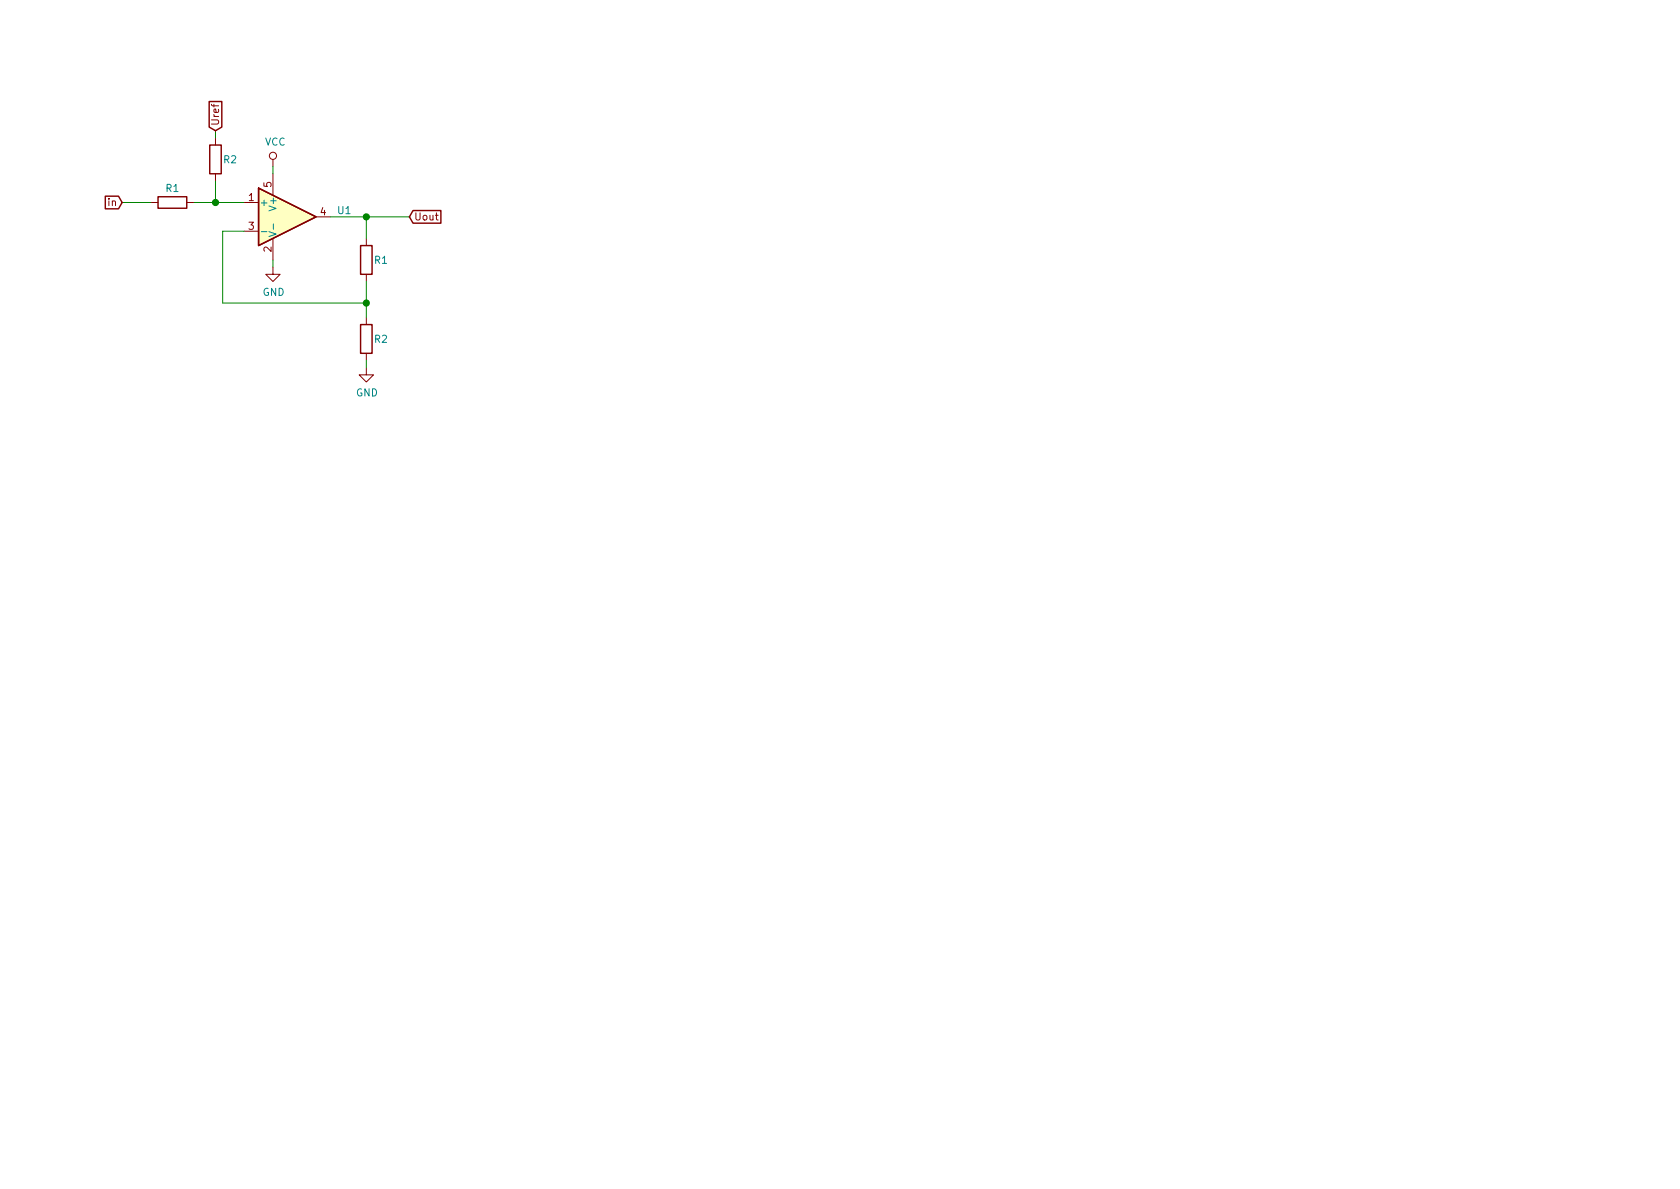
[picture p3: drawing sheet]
<svg xmlns="http://www.w3.org/2000/svg" width="297mm" height="210mm" viewBox="0 0 297 210" stroke-linecap="round" stroke-linejoin="round" font-family="sans-serif">
<path d="M45.7 33.3l10.2 5-10.2 5.1z" fill="#ffffc2" stroke="#ffffc2" stroke-width=".18"/>
<path d="M37 18h2.2v4.5l-1.1 .6-1.1-.6zM18.6 34.7h2.4l.6 1.1-.6 1.1h-2.4zM27.9 34.8h5.1v2h-5.1zM37.1 25.6h2v5.1h-2zM45.7 33.3l10.2 5-10.2 5.1zM73 37.2h5v2.3h-5l-.6-1.2zM63.8 43.4h2v5.1h-2zM63.8 57.4h2v5.1h-2z" fill="none" stroke="#840000" stroke-width=".25"/>
<g fill="none" stroke="#840000" stroke-width=".18">
<path d="M26.7 35.8h1.2M33 35.8h1.3M38.1 24.4v1.2M38.1 30.7v1.3M43.2 35.8h2.5M48.3 28.2v1.3M48.3 30.7v3.8M55.9 38.3h2.5M43.2 40.9h2.5M48.3 47.2v1.3h1.2l-1.2 1.3-1.3-1.3h1.3M48.3 42.2v3.8M64.8 42.2v1.2"/>
<path d="M64.8 48.5v1.3M64.8 56.1v1.3M64.8 65v1.3h1.2l-1.2 1.3-1.3-1.3h1.3M64.8 62.5v1.2"/>
<circle cx="48.3" cy="27.6" r=".63"/>
</g>
<path d="M48.3 39.6v1M46.2 41h1M47.5 41l1.3 .4-1.3 .4" fill="none" stroke="#008484" stroke-width=".18"/>
<path d="M21.6 35.8h5.1M34.3 35.8h8.9M38.1 23.1v1.3M38.1 32v3.8M48.3 29.5v1.2M58.4 38.3h14M64.8 38.3v3.9M43.2 40.9h-3.8v12.7h25.4M48.3 46v1.2M64.8 49.8v6.3M64.8 63.7v1.3" fill="none" stroke="#008400" stroke-width=".18"/>
<g fill="#008400" stroke="#008400" stroke-width=".25">
<circle cx="38.1" cy="35.8" r=".51"/>
<circle cx="64.8" cy="53.6" r=".51"/>
<circle cx="64.8" cy="38.3" r=".51"/>
</g>
<g font-size="1.8" fill="#840000">
<text x="38.7" y="22.3" transform="rotate(-90 38.7 22.3)">Uref</text>
<text x="44" y="35.6">1</text>
<text x="48" y="33.1" transform="rotate(-90 48 33.1)">5</text>
<text x="19.2" y="36.4">in</text>
<text x="44" y="40.6">3</text>
<text x="56.7" y="38.1">4</text>
<text x="73.2" y="39">Uout</text>
<text x="48" y="44.5" transform="rotate(-90 48 44.5)">2</text>
</g>
<g font-size="1.8" fill="#008484">
<text x="39.6" y="28.9">R2</text>
<text x="46.8" y="25.7">VCC</text>
<text x="29.4" y="34">R1</text>
<text x="45.8" y="36.4">+</text>
<text x="48.9" y="36.9" transform="rotate(-90 48.9 36.9)">V+</text>
<text x="59.8" y="37.9">U1</text>
<text x="66.2" y="46.7">R1</text>
<text x="46.4" y="52.3">GND</text>
<text x="66.2" y="60.6">R2</text>
<text x="62.9" y="70.1">GND</text>
</g>
</svg>
